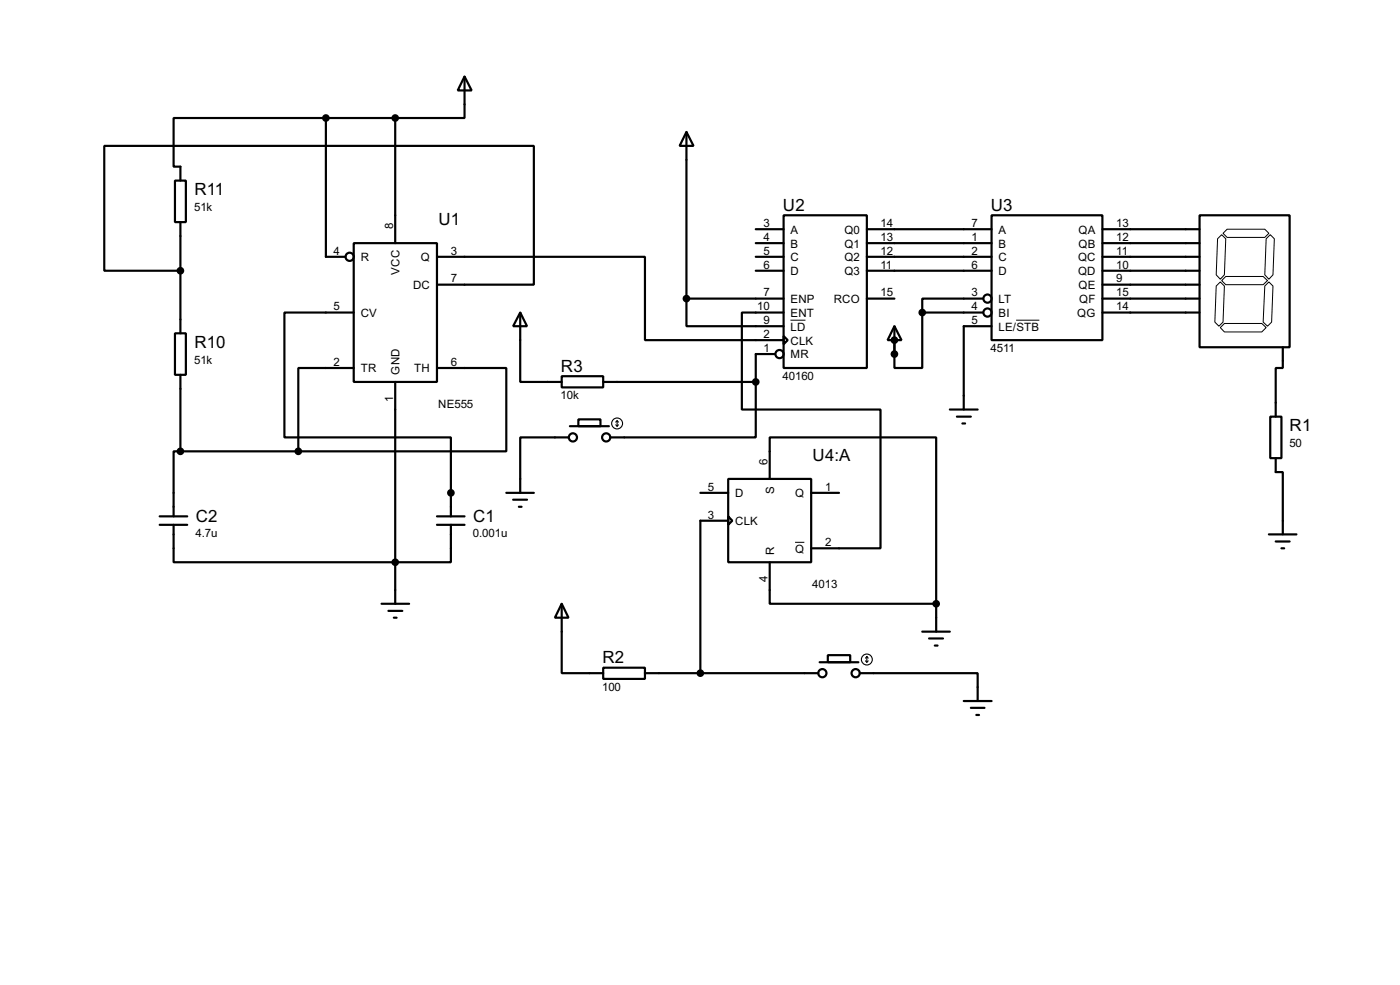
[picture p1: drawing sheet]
<svg xmlns="http://www.w3.org/2000/svg" width="256mm" height="180mm" viewBox="0 0 256 180" stroke-linecap="round" stroke-linejoin="round" font-family="sans-serif">
<g fill="none" stroke="#000" stroke-width=".4">
<path d="M85.1 14l1.3 2.6h-2.5zM85.1 14v7.6h-12.7M32.1 33.1h2v7.6h-2zM59.7 21.6h-27.9v8.9h1.3v2.6M59.7 21.6v25.4h3.6M59.7 21.6h12.7M72.4 21.6v22.9M125.8 24.2l1.3 2.5h-2.6zM125.8 24.2v30.5M143.6 39.4h15.2v28h-15.2zM181.7 39.4h20.3v22.9h-20.3zM219.8 39.4h16.5v24.2h-16.5z"/>
<path d="M33.1 49.6h-14v-22.9h78.7v25.4h-17.7M33.1 40.7v20.3M64.8 44.5h15.3v25.4h-15.3zM64.8 57.2h-12.7v22.9h30.5v14.4M80.1 47h38.1v15.3h25.4M95.3 57.2l1.3 2.5h-2.6zM95.3 57.2v12.7h7.6M125.8 54.7v5h17.8M125.8 54.7h17.8M138.5 42h5.1M138.5 44.5h5.1M138.5 47h5.1"/>
<path d="M138.5 49.6h5.1M143.6 57.2h-7.7v17.8h25.4v25.4h-12.7M158.8 54.7h5.1M158.8 42h22.9M158.8 44.5h22.9M158.8 47h22.9M158.8 49.6h22.9M163.9 59.7l1.3 2.6h-2.6zM169 57.2v10.2h-5.1v-7.7M169 57.2h11.1M180.1 54.7h-11.1v2.5M181.7 59.7h-5.1v15.3"/>
<path d="M202 54.7h17.8M202 42h17.8M202 44.5h17.8M202 47h17.8M202 49.6h17.8M202 52.1h17.8M202 57.2h17.8M32.1 61h2v7.6h-2zM33.1 68.6v14M64.8 67.4h-10.1v15.2M72.4 69.9v40.6M80.1 67.4h12.7v15.2h-38.1"/>
<path d="M102.9 68.9h7.6v2h-7.6zM104.4 78h7.2M106 76.8h4v1.2h-4zM110.5 69.9h28M138.5 69.9v10.2h-26.7M142 64.8h-3.5v5.1M143.6 61.5l.7 .8-.7 .7zM174 75h5.1M175.3 76.3h2.6M176.3 77.5h.5M232.7 76.3h2.1v7.6h-2.1zM235 63.6v3.8h-1.3v8.9"/>
<path d="M29.3 94.5h5M29.3 96.1h5M31.8 96.1v6.8h50.8v-6.8M33.1 82.6h-1.3v11.9M33.1 82.6h21.6M80.1 94.5h5M80.1 96.1h5M92.8 90.2h5M94 91.5h2.6M95.1 92.8h.5M104.2 80.1h-8.9v10.1M128.3 90.2h5.1"/>
<path d="M133.4 87.7h15.2v15.2h-15.2zM133.4 94.5l.8 .8-.8 .8zM133.4 95.3h-5.1v27.9M141 87.7v-7.6h30.5v30.4M148.6 90.2h5.1M232.5 97.8h5M233.7 83.9v2.5h1.3v11.4M233.7 99.1h2.6M69.9 110.5h5.1M71.2 111.8h2.5M72.2 113.1h.5M102.9 110.5l1.3 2.6h-2.5z"/>
<path d="M102.9 110.5v12.7h7.6M141 102.9v7.6h30.5M151.7 119.9h4.1v1.3h-4.1zM169 115.6h5M170.2 116.9h2.6M171.3 118.2h.5M171.5 110.5v5.1M234.8 100.4h.5M110.5 122.2h7.7v2.1h-7.7zM118.2 123.2h31.7M150.2 121.2h7.1M157.5 123.2h21.6v5.1"/>
<path d="M176.6 128.3h5.1M177.9 129.6h2.5M178.9 130.9h.5"/>
<circle cx="64" cy="47" r=".75"/>
<circle cx="180.9" cy="54.7" r=".75"/>
<circle cx="180.9" cy="57.2" r=".75"/>
<circle cx="142.8" cy="64.8" r=".75"/>
<circle cx="104.9" cy="80.1" r=".75"/>
<circle cx="111" cy="80.1" r=".75"/>
<circle cx="150.6" cy="123.2" r=".75"/>
<circle cx="156.7" cy="123.2" r=".75"/>
</g>
<g fill="#000">
<circle cx="163.9" cy="64.8" r=".2"/>
<circle cx="82.6" cy="90.2" r=".2"/>
</g>
<path d="M144.8 58.6h2.8M186.2 58.6h4.2M222.8 52.4l.8-.8 .7 .8-.2 6.6-.8 .7-.7-.7zM223.1 43.7l.7-.7 .8 .7-.3 6.6-.7 .8-.8-.8zM223.6 60l.7-.8h6.9l.8 .8-.8 .8h-6.9zM224.1 42.7l.7-.7h6.9l.8 .7-.8 .8h-6.9zM224.6 50.6h6.8l.8 .8-.8 .7h-6.8l-.8-.7zM231.7 52.4l.8-.8 .7 .8-.2 6.6-.8 .7-.8-.7zM232 43.7l.7-.7 .8 .7-.3 6.6-.7 .8-.8-.8zM145.7 99.3h1.7" fill="none" stroke="#000" stroke-width=".18"/>
<g fill="#000" stroke="#000" stroke-width=".4">
<circle cx="59.7" cy="21.6" r=".5"/>
<circle cx="72.4" cy="21.6" r=".5"/>
<circle cx="33" cy="49.6" r=".5"/>
<circle cx="125.7" cy="54.7" r=".5"/>
<circle cx="168.9" cy="57.2" r=".5"/>
<circle cx="138.4" cy="69.9" r=".5"/>
<circle cx="163.8" cy="62.3" r=".5"/>
<circle cx="163.8" cy="64.8" r=".5"/>
<circle cx="33" cy="82.6" r=".5"/>
<circle cx="54.6" cy="82.6" r=".5"/>
<circle cx="82.6" cy="90.2" r=".5"/>
<circle cx="72.4" cy="102.9" r=".5"/>
<circle cx="171.5" cy="110.5" r=".5"/>
<circle cx="128.3" cy="123.2" r=".5"/>
</g>
<g fill="none" stroke="#000" stroke-width=".2">
<path d="M112.8 77.8l.3 .2M113.1 77v1M113.1 77l-.3 .3M113.1 77l.2 .3M113.3 77.8l-.2 .2M158.6 121l.2 .2M158.8 120.2v1M158.8 120.2l-.2 .3M158.8 120.2l.3 .3M159.1 121l-.3 .2"/>
<circle cx="113" cy="77.5" r="1"/>
<circle cx="158.8" cy="120.7" r="1"/>
</g>
<g font-size="3.5">
<text x="35.6" y="35.8">R11</text>
<text x="80.3" y="41.2">U1</text>
<text x="143.4" y="38.6">U2</text>
<text x="181.5" y="38.6">U3</text>
<text x="35.6" y="63.7">R10</text>
<text x="102.8" y="68.1">R3</text>
<text x="236.3" y="79">R1</text>
<text x="148.9" y="84.3">U4:A</text>
<text x="35.9" y="95.5">C2</text>
<text x="86.7" y="95.5">C1</text>
<text x="110.4" y="121.4">R2</text>
</g>
<g font-size="2.4">
<text x="35.6" y="38.6">51k</text>
<text x="72" y="42" transform="rotate(-90 72 42)">8</text>
<text x="139.9" y="41.6">3</text>
<text x="161.3" y="41.6">14</text>
<text x="178" y="41.6">7</text>
<text x="204.5" y="41.6">13</text>
<text x="61.1" y="46.6">4</text>
<text x="66.1" y="47.8">R</text>
<text x="77.1" y="47.8">Q</text>
<text x="82.6" y="46.6">3</text>
<text x="139.9" y="44.1">4</text>
<text x="139.9" y="46.6">5</text>
<text x="144.8" y="42.7">A</text>
<text x="144.8" y="45.3">B</text>
<text x="144.8" y="47.8">C</text>
<text x="154.7" y="42.7">Q0</text>
<text x="154.7" y="45.3">Q1</text>
<text x="154.7" y="47.8">Q2</text>
<text x="161.3" y="44.1">13</text>
<text x="161.3" y="46.6">12</text>
<text x="178" y="44.1">1</text>
<text x="178" y="46.6">2</text>
<text x="182.9" y="42.7">A</text>
<text x="182.9" y="45.3">B</text>
<text x="182.9" y="47.8">C</text>
<text x="197.5" y="47.8">QC</text>
<text x="197.6" y="42.7">QA</text>
<text x="197.6" y="45.3">QB</text>
<text x="204.5" y="44.1">12</text>
<text x="204.5" y="46.6">11</text>
<text x="73.2" y="50.3" transform="rotate(-90 73.2 50.3)">VCC</text>
<text x="75.7" y="52.9">DC</text>
<text x="82.6" y="51.7">7</text>
<text x="139.9" y="49.2">6</text>
<text x="144.8" y="50.4">D</text>
<text x="154.7" y="50.4">Q3</text>
<text x="161.3" y="49.2">11</text>
<text x="178" y="49.2">6</text>
<text x="182.9" y="50.4">D</text>
<text x="197.5" y="50.4">QD</text>
<text x="197.6" y="52.9">QE</text>
<text x="204.5" y="49.2">10</text>
<text x="204.5" y="51.7">9</text>
<text x="61.1" y="56.8">5</text>
<text x="66.1" y="58">CV</text>
<text x="138.7" y="56.8">10</text>
<text x="139.9" y="54.3">7</text>
<text x="139.9" y="59.3">9</text>
<text x="144.8" y="55.4">ENP</text>
<text x="144.8" y="58">ENT</text>
<text x="152.7" y="55.4">RCO</text>
<text x="161.3" y="54.3">15</text>
<text x="178" y="54.3">3</text>
<text x="178" y="56.8">4</text>
<text x="178" y="59.3">5</text>
<text x="182.9" y="55.4">LT</text>
<text x="182.9" y="58">BI</text>
<text x="197.3" y="58">QG</text>
<text x="197.7" y="55.4">QF</text>
<text x="204.5" y="54.3">15</text>
<text x="204.5" y="56.8">14</text>
<text x="139.9" y="61.9">2</text>
<text x="139.9" y="64.4">1</text>
<text x="144.8" y="60.5">LD</text>
<text x="144.8" y="63.1">CLK</text>
<text x="144.8" y="65.6">MR</text>
<text x="181.5" y="64.5">4511</text>
<text x="182.9" y="60.5">LE/STB</text>
<text x="35.6" y="66.6">51k</text>
<text x="61.1" y="67">2</text>
<text x="66.1" y="68.1">TR</text>
<text x="73.2" y="68.6" transform="rotate(-90 73.2 68.6)">GND</text>
<text x="75.9" y="68.1">TH</text>
<text x="82.6" y="67">6</text>
<text x="143.4" y="69.5">40160</text>
<text x="72" y="73.6" transform="rotate(-90 72 73.6)">1</text>
<text x="80.3" y="74.6">NE555</text>
<text x="102.7" y="73.1">10k</text>
<text x="236.2" y="81.8">50</text>
<text x="129.7" y="89.8">5</text>
<text x="140.6" y="85.1" transform="rotate(-90 140.6 85.1)">6</text>
<text x="151.2" y="89.8">1</text>
<text x="129.7" y="94.9">3</text>
<text x="134.7" y="91">D</text>
<text x="141.8" y="90.4" transform="rotate(-90 141.8 90.4)">S</text>
<text x="145.7" y="91">Q</text>
<text x="35.8" y="98.4">4.7u</text>
<text x="86.6" y="98.4">0.001u</text>
<text x="134.7" y="96.1">CLK</text>
<text x="141.8" y="101.6" transform="rotate(-90 141.8 101.6)">R</text>
<text x="145.7" y="101.2">Q</text>
<text x="151.2" y="100">2</text>
<text x="140.6" y="106.6" transform="rotate(-90 140.6 106.6)">4</text>
<text x="148.8" y="107.7">4013</text>
<text x="110.3" y="126.5">100</text>
</g>
</svg>
